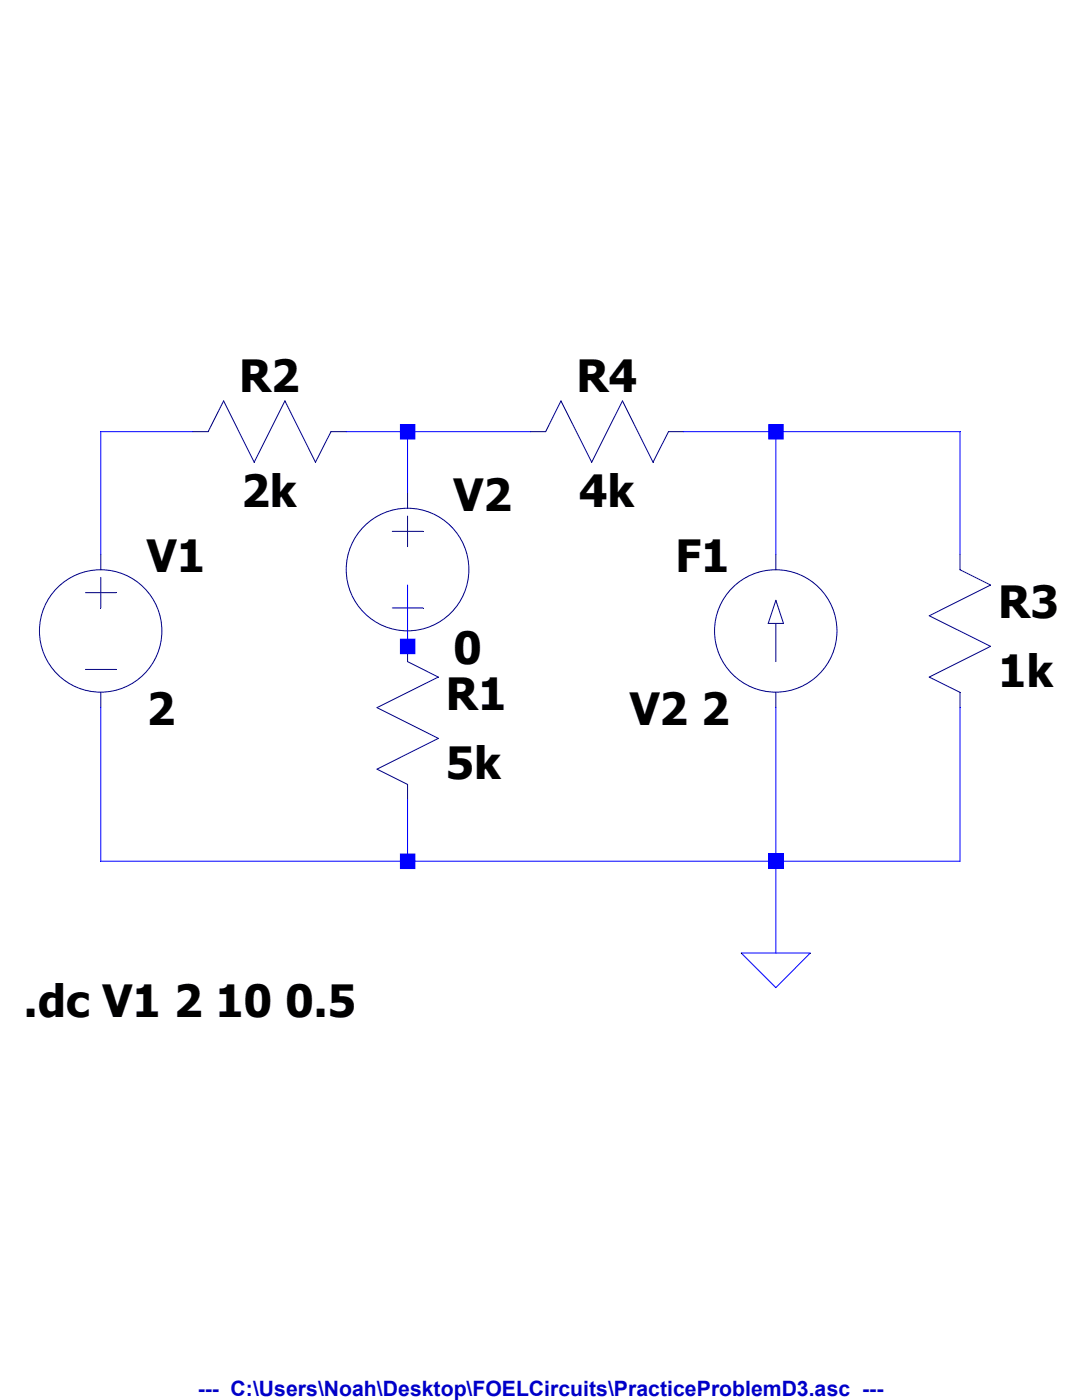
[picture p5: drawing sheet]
<svg xmlns="http://www.w3.org/2000/svg" width="216mm" height="279mm" viewBox="0 0 216 279" stroke-linecap="round" stroke-linejoin="round" font-family="sans-serif">
<path d="M17.1 118.3h6.1" fill="none" stroke="#00007f" stroke-width=".2"/>
<path d="M17.1 133.6h6.1" fill="none" stroke="#00007f" stroke-width=".2"/>
<path d="M20.1 115.2v6.1" fill="none" stroke="#00007f" stroke-width=".2"/>
<path d="M20.1 138.2v3" fill="none" stroke="#00007f" stroke-width=".2"/>
<path d="M20.1 110.6v3.1" fill="none" stroke="#00007f" stroke-width=".2"/>
<g fill="none" stroke="#00007f" stroke-width=".2">
<path d="M81.3 156.5v3.1"/>
<circle cx="20.1" cy="125.9" r="12.2"/>
</g>
<path d="M75.2 153.5l6.1 3" fill="none" stroke="#00007f" stroke-width=".2"/>
<path d="M87.5 147.4l-12.3 6.1" fill="none" stroke="#00007f" stroke-width=".2"/>
<path d="M75.2 141.2l12.3 6.2" fill="none" stroke="#00007f" stroke-width=".2"/>
<path d="M87.5 135.1l-12.3 6.1" fill="none" stroke="#00007f" stroke-width=".2"/>
<path d="M81.3 129v3" fill="none" stroke="#00007f" stroke-width=".2"/>
<path d="M81.3 132l6.2 3.1" fill="none" stroke="#00007f" stroke-width=".2"/>
<path d="M38.5 86.1h3" fill="none" stroke="#00007f" stroke-width=".2"/>
<path d="M44.6 80l-3.1 6.1" fill="none" stroke="#00007f" stroke-width=".2"/>
<path d="M44.6 80l6.1 12.2" fill="none" stroke="#00007f" stroke-width=".2"/>
<path d="M56.9 80l-6.2 12.2" fill="none" stroke="#00007f" stroke-width=".2"/>
<path d="M56.9 80l6 12.2" fill="none" stroke="#00007f" stroke-width=".2"/>
<path d="M66 86.1h3.1" fill="none" stroke="#00007f" stroke-width=".2"/>
<path d="M66 86.1l-3.1 6.1" fill="none" stroke="#00007f" stroke-width=".2"/>
<path d="M191.6 138.2v3" fill="none" stroke="#00007f" stroke-width=".2"/>
<path d="M185.4 135.1l6.2 3.1" fill="none" stroke="#00007f" stroke-width=".2"/>
<path d="M197.7 129l-12.3 6.1" fill="none" stroke="#00007f" stroke-width=".2"/>
<path d="M185.4 122.9l12.3 6.1" fill="none" stroke="#00007f" stroke-width=".2"/>
<path d="M197.7 116.8l-12.3 6.1" fill="none" stroke="#00007f" stroke-width=".2"/>
<path d="M191.6 110.6v3.1" fill="none" stroke="#00007f" stroke-width=".2"/>
<path d="M191.6 113.7l6.1 3.1" fill="none" stroke="#00007f" stroke-width=".2"/>
<path d="M105.8 86.1h3.1" fill="none" stroke="#00007f" stroke-width=".2"/>
<path d="M111.9 80l-3 6.1" fill="none" stroke="#00007f" stroke-width=".2"/>
<path d="M111.9 80l6.2 12.2" fill="none" stroke="#00007f" stroke-width=".2"/>
<path d="M124.2 80l-6.1 12.2" fill="none" stroke="#00007f" stroke-width=".2"/>
<path d="M124.2 80l6.1 12.2" fill="none" stroke="#00007f" stroke-width=".2"/>
<path d="M133.4 86.1h3" fill="none" stroke="#00007f" stroke-width=".2"/>
<path d="M133.4 86.1l-3.1 6.1" fill="none" stroke="#00007f" stroke-width=".2"/>
<path d="M78.3 106h6.1" fill="none" stroke="#00007f" stroke-width=".2"/>
<path d="M78.3 121.3h6.1" fill="none" stroke="#00007f" stroke-width=".2"/>
<path d="M81.3 103v6.1" fill="none" stroke="#00007f" stroke-width=".2"/>
<path d="M81.3 125.9v3.1" fill="none" stroke="#00007f" stroke-width=".2"/>
<path d="M81.3 98.4v3" fill="none" stroke="#00007f" stroke-width=".2"/>
<g fill="none" stroke="#00007f" stroke-width=".2">
<path d="M154.8 119.8l-1.5 4.6"/>
<circle cx="81.3" cy="113.7" r="12.2"/>
</g>
<path d="M154.8 119.8l1.5 4.6" fill="none" stroke="#00007f" stroke-width=".2"/>
<path d="M153.3 124.4h3" fill="none" stroke="#00007f" stroke-width=".2"/>
<path d="M154.8 124.4v7.6" fill="none" stroke="#00007f" stroke-width=".2"/>
<path d="M154.8 110.6v3.1" fill="none" stroke="#00007f" stroke-width=".2"/>
<path d="M154.8 138.2v3" fill="none" stroke="#00007f" stroke-width=".2"/>
<circle cx="154.8" cy="125.9" r="12.2" fill="none" stroke="#00007f" stroke-width=".2"/>
<path d="M20.1 86.1h18.4M147.9 190.2h13.8l-6.9 6.9z" fill="none" stroke="#00f" stroke-width=".2"/>
<path d="M69.1 86.1h12.2" fill="none" stroke="#00f" stroke-width=".2"/>
<path d="M81.3 86.1h24.5" fill="none" stroke="#00f" stroke-width=".2"/>
<path d="M136.4 86.1h18.4" fill="none" stroke="#00f" stroke-width=".2"/>
<path d="M154.8 86.1h36.8" fill="none" stroke="#00f" stroke-width=".2"/>
<path d="M81.3 86.1v12.3" fill="none" stroke="#00f" stroke-width=".2"/>
<path d="M20.1 86.1v24.5" fill="none" stroke="#00f" stroke-width=".2"/>
<path d="M154.8 86.1v24.5" fill="none" stroke="#00f" stroke-width=".2"/>
<path d="M191.6 86.1v24.5" fill="none" stroke="#00f" stroke-width=".2"/>
<path d="M81.3 116.8v12.2" fill="none" stroke="#00f" stroke-width=".2"/>
<path d="M20.1 141.2v30.7" fill="none" stroke="#00f" stroke-width=".2"/>
<path d="M81.3 159.6v12.3" fill="none" stroke="#00f" stroke-width=".2"/>
<path d="M20.1 171.9h61.2" fill="none" stroke="#00f" stroke-width=".2"/>
<path d="M154.8 141.2v30.7" fill="none" stroke="#00f" stroke-width=".2"/>
<path d="M81.3 171.9h73.5" fill="none" stroke="#00f" stroke-width=".2"/>
<path d="M191.6 141.2v30.7" fill="none" stroke="#00f" stroke-width=".2"/>
<path d="M154.8 171.9h36.8" fill="none" stroke="#00f" stroke-width=".2"/>
<path d="M154.8 171.9v18.3" fill="none" stroke="#00f" stroke-width=".2"/>
<path d="M79.8 84.6h3.1v3.1h-3.1zM79.8 127.5h3.1v3.1h-3.1zM79.8 170.3h3.1v3.1h-3.1zM153.3 84.6h3.1v3.1h-3.1z" fill-rule="evenodd" fill="#00f"/>
<path d="M153.3 170.3h3.1v3.1h-3.1z" fill="#00f"/>
<g font-size="8.9">
<text x="47.7" y="78.2">R2</text>
<text x="115.1" y="78.2">R4</text>
<text x="48.2" y="101.1">2k</text>
<text x="90.5" y="101.9">V2</text>
<text x="115.6" y="101.1">4k</text>
<text x="29.3" y="114.2">V1</text>
<text x="134.8" y="114.2">F1</text>
<text x="199.2" y="123.4">R3</text>
<text x="90.5" y="132.5">0</text>
<text x="199.2" y="137.2">1k</text>
<text x="89" y="141.7">R1</text>
<text x="29.3" y="144.8">2</text>
<text x="125.6" y="144.8">V2 2</text>
<text x="89" y="155.5">5k</text>
<text x="4.8" y="202.9">.dc V1 2 10 0.5</text>
</g>
<text font-size="4.2" fill="#0000c8" x="39.4" y="278.7">--- C:\Users\Noah\Desktop\FOELCircuits\PracticeProblemD3.asc ---</text>
</svg>
